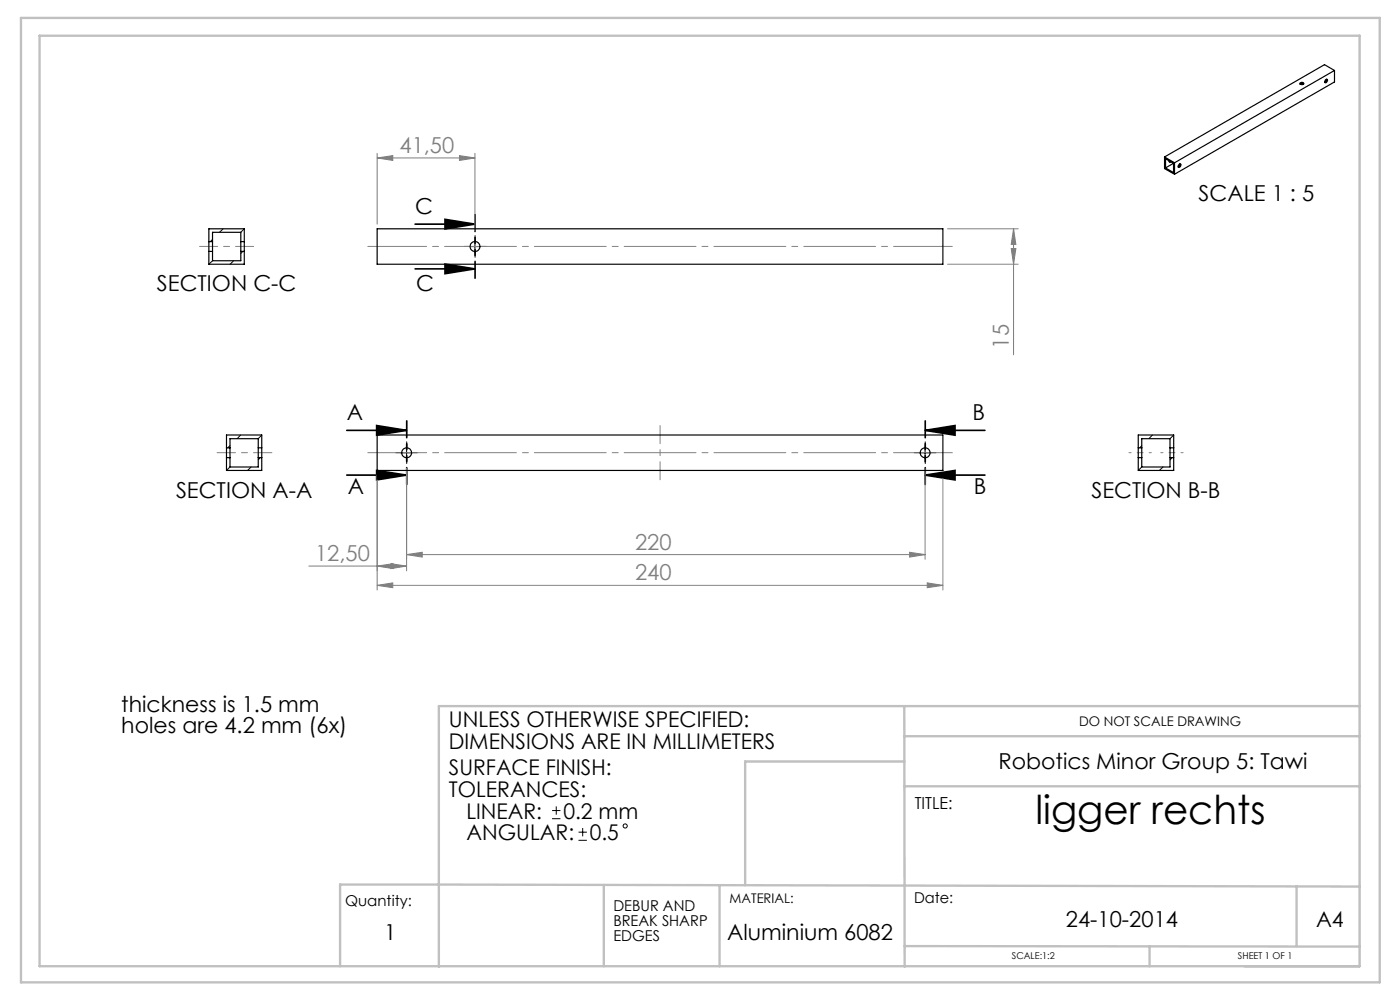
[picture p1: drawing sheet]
<svg xmlns="http://www.w3.org/2000/svg" width="297mm" height="210mm" viewBox="0 0 297 210" stroke-linecap="round" stroke-linejoin="round" font-family="sans-serif">
<g fill="none" stroke="#000" stroke-width=".21">
<path d="M99.5 52.3h2.5M100.8 51v2.5M85 96.1h2.5M86.3 94.8v2.5M195 96.1h2.5M196.3 94.8v2.5M117.1 173.7h1.8M117.1 171.9h1.8M118 171.1v1.7M122.7 178.3h1.8M122.7 176.5h1.8M123.6 175.6v1.8"/>
<circle cx="132.6" cy="175.2" r=".44"/>
</g>
<path d="M88.1 47.5h12.7M88.1 57h12.7M94.4 46.5l6.4 1-6.4 1.1zM94.4 56l6.4 1-6.4 1.1zM73.6 91.3h12.7M79.9 90.3l6.4 1-6.4 1zM79.9 99.8l6.4 1-6.4 1zM196.3 91.3l6.3-1v2zM196.3 91.3h12.7M73.6 100.8h12.7M196.3 100.8l6.3-1v2zM196.3 100.8h12.7" fill="none" stroke="#000" stroke-width=".35"/>
<g fill="none" stroke="#808080" stroke-width=".21">
<path d="M80 33.5l3.3-.5v1zM80 32.5v15M80 33.5h20.8M97.5 33l3.3 .5-3.3 .5zM100.8 32.5v16.5M201 48.5h15M201 56h15M214.5 52.7h1l-.5 3.3zM215 48.5v26.8M215 48.5l.5 3.3h-1zM86.3 99.3v21.8M196.3 99.3v19.3"/>
<path d="M80 100.8v24.4M83 119.6l3.3 .5-3.3 .5zM86.3 117.6l3.3-.5v1.1zM86.3 117.6h110M193 117.1l3.3 .5-3.3 .6zM200 100.8v24.4M65.5 120.1h20.8M80 120.1l3.3-.5v1zM80 124.2l3.3-.6v1.1zM80 124.2h120M196.7 123.6l3.3 .6-3.3 .5z"/>
</g>
<path d="M99.5 52.3h-1M100.8 51v-1M100.8 53.5v1.1M102 52.3h1.1M85 96h-1M86.3 94.8v-1.1M86.3 97.3v1M87.5 96h1.1M195 96h-1M196.3 94.8v-1.1M196.3 97.3v1M197.5 96h1.1" fill="none" stroke="#000" stroke-width=".21" stroke-dasharray="15.2 1.3 1.3 1.3"/>
<path d="M100.8 45.5v13.5M86.3 89.3v13.5M196.3 89.3v13.5" fill="none" stroke="#000" stroke-width=".35" stroke-dasharray="6.3 1.3 1.3 1.3 1.3 1.3" stroke-dashoffset="2.8"/>
<path d="M202 52.3h-124M202 96h-124" fill="none" stroke="#808080" stroke-width=".21" stroke-dasharray="15.2 1.3 1.3 1.3" stroke-dashoffset="2.8"/>
<path d="M53.8 52.3h-11.5M140 90.3v11.5" fill="none" stroke="#808080" stroke-width=".21" stroke-dasharray="15.2 1.3 1.3 1.3" stroke-dashoffset="11.4"/>
<path d="M46.1 96h11.6" fill="none" stroke="#808080" stroke-width=".21" stroke-dasharray="15.2 1.3 1.3 1.3" stroke-dashoffset="11.3"/>
<path d="M239.5 96h4.7M246.2 96h4.8" fill="none" stroke="#808080" stroke-width=".21" stroke-dasharray="15.2 1.3 1.3 1.3" stroke-dashoffset="14.8"/>
<g fill="none" stroke="#c0c0c0" stroke-width=".5">
<path d="M4.4 3.8h288.3v204.6h-288.3zM8.4 7.6h280v197.4h-280zM191.8 149.8l.1 55.3M191.8 156.2h96.6M288.4 149.8h-195.3v55.3M191.8 166.8h96.6M191.8 161.5h-33.7v26.3M128.1 187.7v17.3M152.6 187.7v17.3M275.1 188v12.7M288.4 188.1l-216.3-.5v17.4M191.9 200.7l96.5 .1"/>
<path d="M243.9 200.7v4.3"/>
</g>
<path d="M79.9 90.3l6.4 1-6.4 1zM79.9 99.8l6.4 1-6.4 1zM196.3 91.3l6.3-1v2zM196.3 100.8l6.3-1v2zM94.4 46.5l6.4 1-6.4 1.1zM94.4 56l6.4 1-6.4 1.1z" fill="#000"/>
<g fill="#808080">
<path d="M83 119.6l3.3 .5-3.3 .5zM80 120.1l3.3-.5v1z"/>
<path d="M80 124.2l3.3-.6v1.1zM196.7 123.6l3.3 .6-3.3 .5zM86.3 117.6l3.3-.5v1.1zM193 117.1l3.3 .5-3.3 .6zM80 33.5l3.3-.5v1zM97.5 33l3.3 .5-3.3 .5z"/>
<path d="M215 48.5l.5 3.3h-1zM214.5 52.7h1l-.5 3.3z"/>
</g>
<g fill="none" stroke="#000" stroke-width=".25">
<path d="M275.8 17.8l.4-.1 .3 .1M275.8 17.6l.1-.1a.32 .32 0 0 1 .5-.1 .32 .32 0 0 1 0 .5h-.1a.33 .33 0 0 1-.4 0 .33 .33 0 0 1-.1-.3zM281.2 16.9a.27 .27 0 0 1 .4 0 .27 .27 0 0 1-.1 .4 .28 .28 0 0 1-.4 .2 .28 .28 0 0 1 0-.5zM281.4 16.8v.3l-.3 .3M283.1 14.9l-33.9 19.6M283.1 14.9l-2.1-1.2-33.9 19.6M283.1 14.9v2.5l-33.9 19.6M247.1 33.3v2.5l2.1 1.2M247.1 33.3l2.1 1.2M248 34.1l.1 .3 .3-.1M248.2 34.2l-.2 .1M249 34.6l-1.7-.9v1.9"/>
<path d="M249 34.6v2l-1.7-1M249 34.6l-1.7 1M249.2 34.5v2.5M250.2 34.8l.2-.1 .1 .2a.41 .41 0 0 1-.1 .4 .41 .41 0 0 1-.5 .1zM250.3 34.8l-.1 .4-.3 .2M44.3 51.3v2M44.3 51.3v-2.8h7.5v2.8M44.3 53.3v2.7h7.5v-2.7M44.3 51.3h.8M44.3 53.3h.8M45.1 51.3v2M45.1 51.3v-2h6v2"/>
<path d="M45.1 53.3v2h6v-2M51.1 51.3v2M51.1 51.3h.7M51.1 53.3h.7M51.8 51.3v2M80 48.5h120v7.5h-120zM48 95v2.1M48 95v-2.7h7.5v2.7M48 97.1v2.7h7.5v-2.7M48 97.1h.8M48 95h.8M48.8 95v2.1"/>
<path d="M48.8 95v-1.9h6v1.9M48.8 97.1v2h6v-2M54.8 95v2.1M54.8 97.1h.7M54.8 95h.7M55.5 95v2.1M80 92.3h120v7.5h-120zM241.5 95v2.1M241.5 95v-2.7h7.5v2.7M241.5 97.1v2.7h7.5v-2.7M241.5 97.1h.7M241.5 95h.7"/>
<path d="M242.2 95v2.1M242.2 97.1v2h6v-2M242.2 95v-1.9h6v1.9M248.2 95v2.1M248.2 97.1h.8M248.2 95h.8M249 95v2.1"/>
<circle cx="100.8" cy="52.3" r="1.05"/>
<circle cx="86.3" cy="96" r="1.04"/>
<circle cx="196.3" cy="96" r="1.04"/>
</g>
<g fill="none" stroke="#000" stroke-width=".21">
<path d="M45.1 55.3l-.8 .7M45.1 50.8l-.5 .5M47.3 48.5l-.7 .8M49.6 55.3l-.8 .7M51.5 53.3l-.4 .5M51.8 48.5l-.7 .8M48.8 94.5l-.5 .5M48.8 99.1l-.8 .7M51 92.3l-.7 .8M53.3 99.1l-.8 .7M55.2 97.1l-.4 .4M55.5 92.3l-.7 .8"/>
<path d="M242.2 94.5l-.4 .5M242.2 99.1l-.7 .7M244.5 92.3l-.8 .8M246.7 99.1l-.7 .7M248.7 97.1l-.5 .4M249 92.3l-.8 .8"/>
</g>
<text font-size="8.5" x="219.7" y="174.8">ligger rechts</text>
<g font-size="4.7" fill="#808080">
<text x="84.8" y="32.5">41,50</text>
<text x="214" y="74" transform="rotate(-90 214 74)">15</text>
<text x="66.8" y="119.1">12,50</text>
<text x="134.7" y="116.6">220</text>
<text x="134.7" y="123.1">240</text>
</g>
<g font-size="4.7">
<text x="88.1" y="45.4">C</text>
<text x="254.3" y="42.7">SCALE 1 : 5</text>
<text x="33.3" y="61.8">SECTION C-C</text>
<text x="88.3" y="61.7">C</text>
<text x="73.6" y="89.1">A</text>
<text x="206.3" y="89.1">B</text>
<text x="37.3" y="105.5">SECTION A-A</text>
<text x="73.8" y="104.8">A</text>
<text x="206.6" y="104.9">B</text>
<text x="231.6" y="105.5">SECTION B-B</text>
<text x="25.7" y="150.9">thickness is 1.5 mm</text>
<text x="25.7" y="155.5">holes are 4.2 mm (6x)</text>
<text x="211.8" y="163.1">Robotics Minor Group 5: Tawi</text>
<text x="226.1" y="196.6">24-10-2014</text>
<text x="81.5" y="199.4">1</text>
<text x="154.3" y="199.4">Aluminium 6082</text>
</g>
<g font-size="4.6">
<text x="95.2" y="154.3">UNLESS OTHERWISE SPECIFIED:</text>
<text x="95.2" y="158.9">DIMENSIONS ARE IN MILLIMETERS</text>
<text x="95.2" y="164.5">SURFACE FINISH:</text>
<text x="95.2" y="169.1">TOLERANCES:</text>
<text x="98.9" y="173.7">LINEAR:</text>
<text x="119.5" y="173.7">0.2 mm</text>
<text x="99" y="178.2">ANGULAR:</text>
<text x="125.1" y="178.2">0.5</text>
<text x="279.2" y="196.6">A4</text>
</g>
<text font-size="3.5" x="194" y="171.7">TITLE:</text>
<g font-size="3.2">
<text x="193.9" y="191.5">Date:</text>
<text x="73.2" y="192.2">Quantity:</text>
<text x="130.1" y="193.2">DEBUR AND</text>
<text x="130.1" y="196.4">BREAK SHARP</text>
<text x="130.1" y="199.6">EDGES</text>
</g>
<g font-size="2.8">
<text x="228.9" y="153.9">DO NOT SCALE DRAWING</text>
<text x="154.8" y="191.5">MATERIAL:</text>
</g>
<g font-size="2">
<text x="214.7" y="203.5">SCALE:1:2</text>
<text x="262.6" y="203.5">SHEET 1 OF 1</text>
</g>
</svg>
